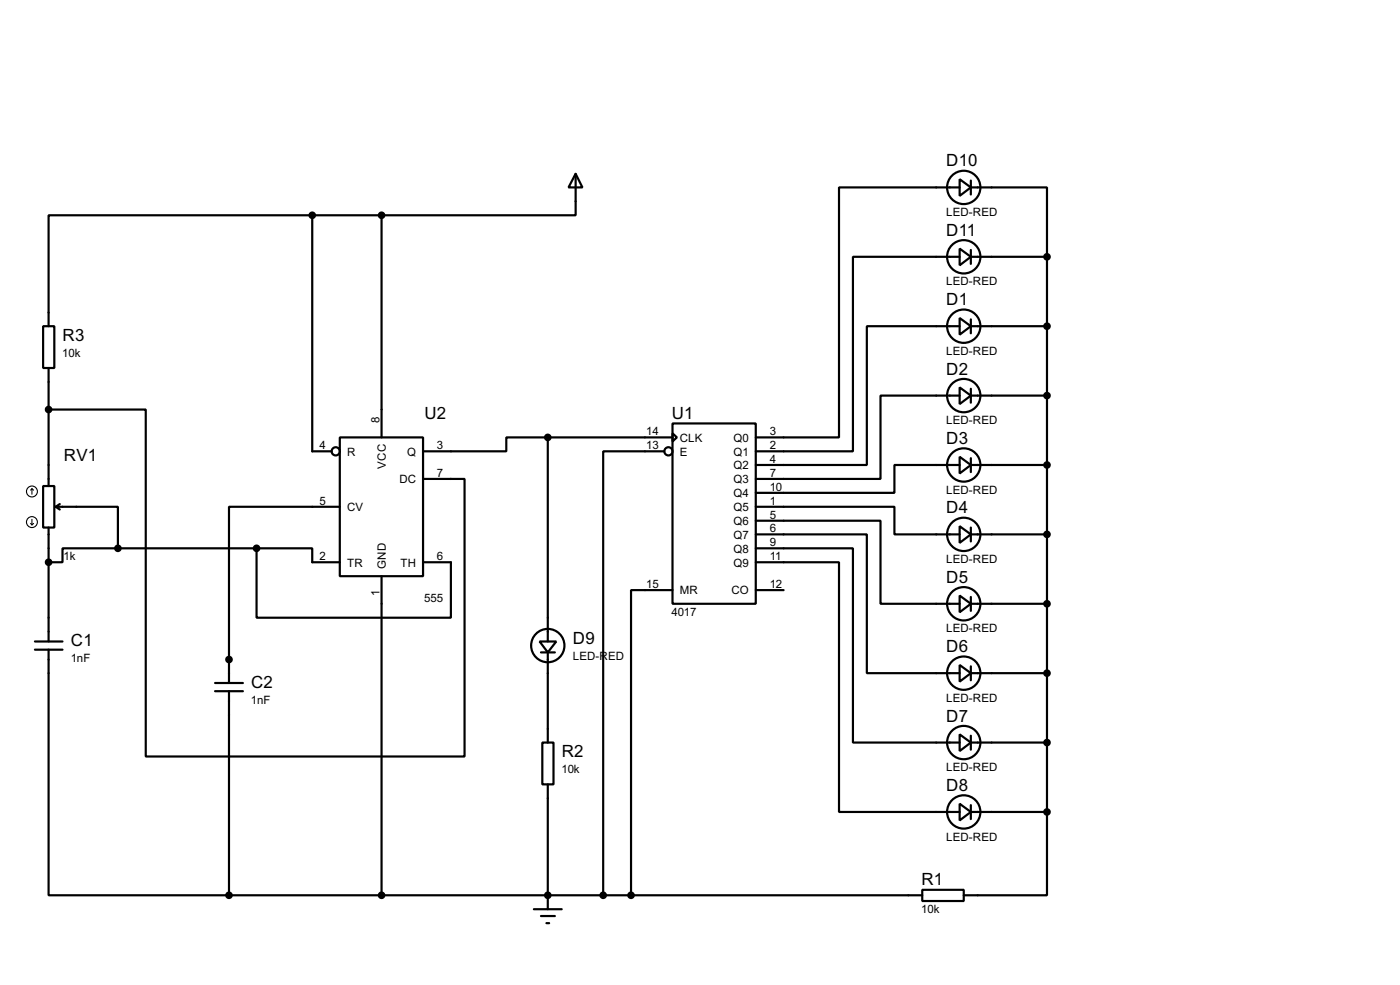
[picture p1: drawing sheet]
<svg xmlns="http://www.w3.org/2000/svg" width="256mm" height="180mm" viewBox="0 0 256 180" stroke-linecap="round" stroke-linejoin="round" font-family="sans-serif">
<g fill="none" stroke="#000" stroke-width=".4">
<path d="M57.2 39.4h-48.3v20.3M57.2 39.4v43.2h3.6M57.2 39.4h12.7M69.9 39.4v40.7M105.5 31.8l1.2 2.5h-2.5zM105.5 31.8v7.6h-35.6M175.8 32.8l2.1 1.5-2.1 1.6zM175.8 34.3h-22.1v45.8h-15.2M177.9 34.3h13.9v12.7M177.9 33.1v2.5M7.9 59.7h2.1v7.7h-2.1zM175.8 58.2l2.1 1.5-2.1 1.6z"/>
<path d="M175.8 45.5l2.1 1.5-2.1 1.6zM175.8 59.7h-17v25.4h-20.3M175.8 47h-19.5v35.6h-17.8M177.9 59.7h13.9M177.9 47h13.9M177.9 45.8v2.5M177.9 58.5v2.5M191.8 47v101.6M8.9 75h17.8v63.5h58.4v-50.8h-7.6M8.9 67.4v21.6M123.2 77.5h15.3v33h-15.3zM123.2 79.3l.8 .8-.8 .7z"/>
<path d="M175.8 70.9l2.1 1.5-2.1 1.6zM175.8 72.4h-14.5v15.3h-22.8M177.9 72.4h13.9M177.9 71.2v2.5M7.9 89h2.1v7.6h-2.1zM8.9 96.6v20.8M10.2 92.8h11.4v7.6M10.2 92.8l.8 .5M11 92.3l-.8 .5M62.3 80.1h15.2v25.4h-15.2zM62.3 92.8h-20.3v32.2M100.4 80.1h-7.6v2.5h-15.3"/>
<path d="M100.4 80.1v37.3M100.4 80.1h22.8M121.7 82.6h-11.2v81.3M138.5 92.8h25.4v5h11.9M138.5 95.3h22.8v15.2h14.5M138.5 97.8h20.3v25.4h17M175.8 83.6l2.1 1.5-2.1 1.6zM175.8 96.3l2.1 1.5-2.1 1.6zM175.8 85.1h-11.9v5.1h-25.4M177.9 97.8h13.9M177.9 85.1h13.9M177.9 83.9v2.5"/>
<path d="M177.9 96.6v2.5M6.4 118.9h5.1M6.4 117.4h5.1M8.9 118.9v45h33.1M21.6 100.4h-10.1v2.5h-2.6M21.6 100.4h25.4M47 100.4h10.2v2.5h5.1M47 100.4v12.7h35.6v-10.2h-5.1M69.9 105.5v58.4M98.9 117.4h3l-1.5 2zM99.1 119.4h2.6M100.4 119.4v16.5"/>
<path d="M123.2 108h-7.6v55.9M138.5 100.4h17.8v35.5h19.5M138.5 102.9h15.2v45.7h22.1M138.5 108h5.1M175.8 109l2.1 1.5-2.1 1.6zM177.9 110.5h13.9M177.9 109.3v2.5M39.4 126.5h5.1M39.4 125h5.1M42 126.5v37.4M99.4 135.9h2v7.7h-2zM175.8 121.7l2.1 1.5-2.1 1.6z"/>
<path d="M175.8 134.4l2.1 1.5-2.1 1.6zM177.9 135.9h13.9M177.9 123.2h13.9M177.9 122v2.5M177.9 134.7v2.5M100.4 143.6v22.8M175.8 147.1l2.1 1.5-2.1 1.6zM177.9 148.6h13.9M177.9 147.4v2.5M191.8 148.6v15.3h-15.2M42 163.9h127M97.8 166.4h5.1"/>
<path d="M99.1 167.7h2.6M100.1 169h.5M169 162.9h7.6v2h-7.6z"/>
<circle cx="176.5" cy="34.3" r="3.1"/>
<circle cx="176.5" cy="47" r="3.1"/>
<circle cx="176.5" cy="59.7" r="3.1"/>
<circle cx="176.5" cy="72.4" r="3.1"/>
<circle cx="61.5" cy="82.6" r=".75"/>
<circle cx="122.4" cy="82.6" r=".75"/>
<circle cx="176.5" cy="85.1" r="3.1"/>
<circle cx="176.5" cy="97.8" r="3.1"/>
<circle cx="100.3" cy="118.2" r="3.1"/>
<circle cx="176.5" cy="110.5" r="3.1"/>
<circle cx="176.5" cy="123.2" r="3.1"/>
<circle cx="176.5" cy="135.9" r="3.1"/>
<circle cx="176.5" cy="148.6" r="3.1"/>
</g>
<g fill="#000">
<circle cx="42" cy="120.7" r=".2"/>
<circle cx="100.4" cy="163.9" r=".2"/>
</g>
<g fill="#000" stroke="#000" stroke-width=".4">
<circle cx="57.2" cy="39.4" r=".5"/>
<circle cx="69.9" cy="39.4" r=".5"/>
<circle cx="191.8" cy="59.7" r=".5"/>
<circle cx="191.8" cy="47" r=".5"/>
<circle cx="8.9" cy="75" r=".5"/>
<circle cx="191.8" cy="72.4" r=".5"/>
<circle cx="100.3" cy="80.1" r=".5"/>
<circle cx="191.8" cy="85.1" r=".5"/>
<circle cx="191.8" cy="97.8" r=".5"/>
<circle cx="8.9" cy="102.9" r=".5"/>
<circle cx="21.6" cy="100.4" r=".5"/>
<circle cx="47" cy="100.4" r=".5"/>
<circle cx="191.8" cy="110.5" r=".5"/>
<circle cx="41.9" cy="120.7" r=".5"/>
<circle cx="191.8" cy="123.2" r=".5"/>
<circle cx="191.8" cy="135.9" r=".5"/>
<circle cx="191.8" cy="148.6" r=".5"/>
<circle cx="41.9" cy="163.9" r=".5"/>
<circle cx="69.9" cy="163.9" r=".5"/>
<circle cx="100.3" cy="163.9" r=".5"/>
<circle cx="110.5" cy="163.9" r=".5"/>
<circle cx="115.6" cy="163.9" r=".5"/>
</g>
<g fill="none" stroke="#000" stroke-width=".2">
<path d="M5.6 95.8l.3 .3M5.9 89.5l-.3 .2M5.9 89.5l.3 .2M5.9 89.5v1M5.9 95.1v1M6.2 95.8l-.3 .3"/>
<circle cx="5.8" cy="95.6" r="1"/>
<circle cx="5.8" cy="90" r="1"/>
</g>
<g font-size="3.5">
<text x="173.4" y="30.5">D10</text>
<text x="173.4" y="43.2">D11</text>
<text x="173.4" y="55.9">D1</text>
<text x="11.5" y="62.4">R3</text>
<text x="173.4" y="68.6">D2</text>
<text x="77.8" y="76.7">U2</text>
<text x="123.1" y="76.7">U1</text>
<text x="173.4" y="81.3">D3</text>
<text x="11.7" y="84.3">RV1</text>
<text x="173.4" y="94">D4</text>
<text x="173.4" y="106.7">D5</text>
<text x="13" y="118.3">C1</text>
<text x="105" y="117.8">D9</text>
<text x="173.4" y="119.4">D6</text>
<text x="46" y="125.9">C2</text>
<text x="173.4" y="132.1">D7</text>
<text x="102.9" y="138.6">R2</text>
<text x="173.4" y="144.8">D8</text>
<text x="168.8" y="162.1">R1</text>
</g>
<g font-size="2.4">
<text x="173.3" y="39.5">LED-RED</text>
<text x="173.3" y="52.2">LED-RED</text>
<text x="11.4" y="65.4">10k</text>
<text x="173.3" y="64.9">LED-RED</text>
<text x="69.5" y="77.5" transform="rotate(-90 69.5 77.5)">8</text>
<text x="173.3" y="77.6">LED-RED</text>
<text x="58.6" y="82.2">4</text>
<text x="63.6" y="83.4">R</text>
<text x="74.6" y="83.4">Q</text>
<text x="80.1" y="82.2">3</text>
<text x="118.4" y="79.7">14</text>
<text x="118.4" y="82.2">13</text>
<text x="124.5" y="80.8">CLK</text>
<text x="124.5" y="83.4">E</text>
<text x="134.4" y="80.8">Q0</text>
<text x="134.4" y="83.4">Q1</text>
<text x="141" y="79.7">3</text>
<text x="141" y="82.2">2</text>
<text x="70.7" y="85.8" transform="rotate(-90 70.7 85.8)">VCC</text>
<text x="73.2" y="88.5">DC</text>
<text x="80.1" y="87.3">7</text>
<text x="134.4" y="85.9">Q2</text>
<text x="134.4" y="88.5">Q3</text>
<text x="141" y="84.7">4</text>
<text x="141" y="87.3">7</text>
<text x="141" y="89.8">10</text>
<text x="58.6" y="92.4">5</text>
<text x="63.6" y="93.6">CV</text>
<text x="134.4" y="91">Q4</text>
<text x="134.4" y="93.6">Q5</text>
<text x="141" y="92.4">1</text>
<text x="141" y="94.9">5</text>
<text x="173.3" y="90.4">LED-RED</text>
<text x="134.4" y="96.1">Q6</text>
<text x="134.4" y="98.6">Q7</text>
<text x="134.4" y="101.2">Q8</text>
<text x="141" y="97.4">6</text>
<text x="141" y="100">9</text>
<text x="11.7" y="102.6">1k</text>
<text x="58.6" y="102.5">2</text>
<text x="63.6" y="103.7">TR</text>
<text x="70.7" y="104.1" transform="rotate(-90 70.7 104.1)">GND</text>
<text x="73.4" y="103.7">TH</text>
<text x="80.1" y="102.5">6</text>
<text x="118.4" y="107.6">15</text>
<text x="134.4" y="103.7">Q9</text>
<text x="141" y="107.6">12</text>
<text x="141" y="102.5">11</text>
<text x="173.3" y="103.1">LED-RED</text>
<text x="69.5" y="109.2" transform="rotate(-90 69.5 109.2)">1</text>
<text x="77.7" y="110.2">555</text>
<text x="123" y="112.7">4017</text>
<text x="124.5" y="108.8">MR</text>
<text x="134" y="108.8">CO</text>
<text x="173.3" y="115.8">LED-RED</text>
<text x="13" y="121.2">1nF</text>
<text x="104.9" y="120.7">LED-RED</text>
<text x="45.9" y="128.9">1nF</text>
<text x="173.3" y="128.5">LED-RED</text>
<text x="102.9" y="141.6">10k</text>
<text x="173.3" y="141.2">LED-RED</text>
<text x="173.3" y="153.9">LED-RED</text>
<text x="168.8" y="167.1">10k</text>
</g>
</svg>
